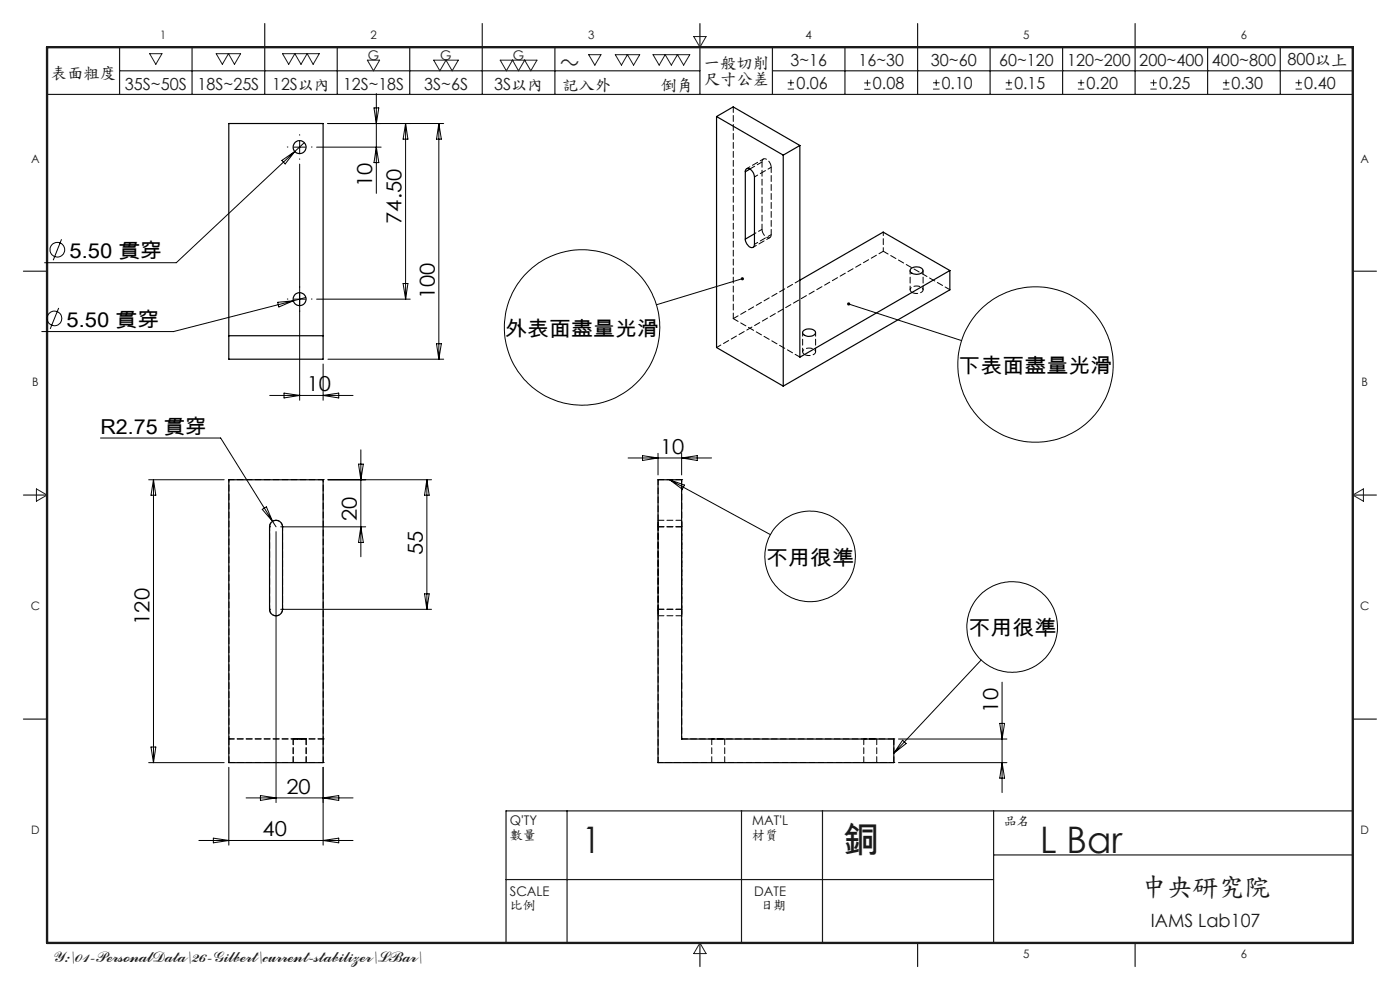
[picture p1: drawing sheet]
<svg xmlns="http://www.w3.org/2000/svg" width="297mm" height="210mm" viewBox="0 0 297 210" stroke-linecap="round" stroke-linejoin="round" font-family="sans-serif">
<g fill="none" stroke="#191924" stroke-width=".21">
<path d="M31.8 11.4h2.6l-1.3 2.2zM45.9 11.4h5.1l-1.3 2.2-1.2-2.2-1.3 2.2zM59.9 11.4h7.8l-1.3 2.2-1.2-2.2-1.3 2.2-1.4-2.2-1.3 2.2zM77.9 12.8h2.6l-1.3 2.2zM92 12.8h5.2l-1.3 2.2-1.3-2.2-1.3 2.2zM106.1 12.8h7.8l-1.3 2.2-1.3-2.2-1.3 2.2-1.3-2.2-1.3 2.2zM124.9 11.6h2.6l-1.3 2.2zM130.5 11.6h5.2l-1.3 2.2-1.3-2.2-1.3 2.2zM138.5 11.6h7.8l-1.3 2.2-1.3-2.2-1.3 2.2-1.3-2.2-1.3 2.2zM147.2 7.8h2.6l-1.3 2.2zM167.1 18.9h1.4M167.1 17.6h1.4"/>
<path d="M167.8 16.9v1.3M183.3 18.9h1.4M183.3 17.6h1.4M184 16.9v1.4M197.9 18.9h1.4M197.9 17.6h1.4M198.6 16.9v1.3M213.4 18.9h1.3M213.4 17.6h1.3M214 16.9v1.3M228.7 18.9h1.3M228.7 17.6h1.3"/>
<path d="M229.3 16.9v1.3M244.1 18.9h1.3M244.1 17.6h1.3M244.7 16.9v1.3M259.4 18.9h1.4M259.4 17.6h1.4M260.1 16.9v1.3M274.8 18.9h1.4M274.8 17.6h1.4M275.5 16.9v1.3M7.7 103.7l2.3 1.3-2.3 1.3zM287 105l2.2-1.3v2.6z"/>
<path d="M148.5 200l1.3 2.3h-2.6z"/>
</g>
<g fill="none" stroke="#191924" stroke-width=".25">
<path d="M25.4 15h123.1M25.4 10v10M40.7 10v10M56.2 5v15M71.5 10v10M86.9 10v10M102.3 5v15M117.7 10v10M148.5 5v15M163.9 15h123.1M163.9 10v10M179.2 10v10"/>
<path d="M194.7 5v15M210 10v10M225.4 10v10M240.8 5v15M256.2 10v10M271.6 10v10M10 20h277M5 57.5h5M287 57.5h5M5 105h5M287 105h5M5 152.5h5"/>
<path d="M287 152.5h5M120.3 172v28M157.3 172v28M174.5 172v28M210.8 172v28M287 172h-179.6v28M107.4 186.6h103.4M210.8 181.4h76.2M148.5 200v5M194.7 200v5M240.8 200v5"/>
</g>
<path d="M10 10h277v190h-277z" fill="none" stroke="#191924" stroke-width=".5"/>
<g fill="none" stroke="#000" stroke-width=".21">
<path d="M79.8 19.9v21.1M59.8 34l2.7-1.9-2 2.7zM62.3 31.2h2.5M62.5 32.1l-25.1 23.6h-27.9M63.6 29.9v2.5M63.6 34.8v50.1M64.6 30.3l-2.1 1.8M67.2 31.2h13.7M69.6 26.2h24.5M79.3 22.9h1.1l-.6 3.3zM79.8 31.2l.6 3.3h-1.1zM86 26.2v37.3"/>
<path d="M86 26.2l.5 3.3h-1zM93.1 26.2l.5 3.3h-1zM93.1 26.2v50M13.1 50.8l-1.8 4.4M157.5 59.1l-18.3 5.6M12.5 65.3l-1.8 4.5M58.9 64.1l3.3-.3-3 1.3zM62.2 63.8l-25.4 6.5h-27.9M62.3 63.5h2.5M64.9 63.1l-2.7 .7M67.2 63.5h19.8M68.5 77.2v7.7"/>
<path d="M69.6 76.2h24.5M85.5 60.1h1l-.5 3.4zM92.6 72.9h1l-.5 3.3zM180 64.5l24 7.7M21.3 92.9h25.5l11 17.7M57.2 83.9h17.7M60.3 83.4l3.3 .5-3.3 .5zM68.5 83.9l3.4-.5v1zM76.1 98.5h1l-.5 3.3zM76.6 95.4v22.7M133.2 97.1h17.8M136.3 96.7l3.3 .4-3.3 .6z"/>
<path d="M139.6 96.2v4.5M144.6 96.2v4.5M144.6 97.1l3.3-.4v1zM31.5 101.8h16.1M32.6 101.8l.5 3.2h-1.1zM32.6 101.8v60M55.6 108l.9-.5 1.3 3.1zM57.8 110.6l.8 1.2M58.6 112.8v57.4M59.5 111.8h18.1M69.6 101.8h21.9M76.6 111.8l.5 3.3h-1z"/>
<path d="M90.6 101.8v27.4M90.6 101.8l.5 3.2h-1zM142.1 101.8l21.3 11.6M142.1 101.8l3.1 1.1-.5 .9zM59.5 129.2h32M90.1 126h1l-.5 3.2zM32 158.5h1.1l-.5 3.3zM190.6 156.8h23M191.5 157l.7 .7-2.6 2.1zM208.1 140l-18.5 19.8M212.1 153.4h1l-.5 3.4zM212.6 144.7v23.4"/>
<path d="M31.5 161.8h16.1M42.2 178.3h32.7M45.3 177.8l3.2 .5-3.2 .5zM48.5 162.8v16.5M52.2 169.3h22.7M55.2 168.8l3.4 .5-3.4 .5zM68.5 162.8v16.5M68.5 169.3l3.4-.5v1zM68.5 178.3l3.4-.5v1zM190.6 161.8h23M212.6 161.8l.5 3.3h-1z"/>
<circle cx="12.2" cy="53" r="1.55"/>
<circle cx="11.6" cy="67.5" r="1.55"/>
<circle cx="123.5" cy="69.5" r="16.5"/>
<circle cx="219.7" cy="77.3" r="16.5"/>
<circle cx="171.9" cy="118" r="9.6"/>
<circle cx="214.7" cy="133" r="9.6"/>
</g>
<path d="M61.1 31.2h-.2M63.6 28.7v-.1M63.6 33.7v.1M66.1 31.2h.1M61.1 63.4h-.2M63.6 60.9v-.1M63.6 65.9v.2M66.1 63.4h.1" fill="none" stroke="#000" stroke-width=".21" stroke-dasharray="30.5 1.3 1.3 1.3"/>
<path d="M179.9 64.2l-.2 .2 .3 .1-.3-.1a.35 .35 0 0 0 .3 .4 .35 .35 0 0 0 .4-.4 .35 .35 0 0 0-.5-.2zM157.2 58.9a.34 .34 0 0 0 .2 .6 .34 .34 0 0 0 .4-.5l-.3 .1 .3-.1a.33 .33 0 0 0-.3-.2 .33 .33 0 0 0-.3 .1z" fill="#000"/>
<g fill="none" stroke="#000" stroke-width=".25">
<path d="M48.5 26.2h20v50h-20zM152 24.7l3.5-2 14.2 8.2M152 24.7l14.2 8.2M152 24.7v49l14.2 8.2M158.1 36.4a.66 .66 0 0 1 .5-.7 .66 .66 0 0 1 .8 .4l.5 .7 .2 .7v14.3a.73 .73 0 0 1-.7 .8 .73 .73 0 0 1-.8-.6l-.4-.8-.1-.5M158.1 36.4v14.3M159.1 35.9l-1 .5M166.2 32.9v49M169.7 30.9l-3.5 2M169.7 30.9v44.9l31.8-18.4M160.1 49.6l-2 1.1M193.2 57.1a1.87 1.87 0 0 1 2.6 .1 1.12 1.12 0 0 1-1.6 1 .84 .84 0 0 1-.8-.3 .84 .84 0 0 1-.2-.8z"/>
<path d="M201.5 57.4v4.1l-35.3 20.4M201.5 57.4l-14.1-8.2-17.7 10.2M48.5 71.2h20M170.5 70.1a1.73 1.73 0 0 1 2.5 .4 1.43 1.43 0 0 1-2.1 .7 .63 .63 0 0 1-.6-.4 .63 .63 0 0 1 .2-.7zM48.5 101.8h20v60h-20zM57.6 110.7a1.38 1.38 0 0 1 1.5-.2 1.38 1.38 0 0 1 .8 1.3v17.4a1.38 1.38 0 0 1-1.3 1.4 1.38 1.38 0 0 1-1.4-1.4v-17.4l.1-.6zM139.6 101.8h5v55h45v5h-50z"/>
<circle cx="63.6" cy="31.2" r="1.38"/>
<circle cx="63.6" cy="63.5" r="1.38"/>
</g>
<g fill="none" stroke="#000" stroke-width=".21" stroke-dasharray="1.3 .6">
<path d="M170.7 75.2a1.57 1.57 0 0 0 2.3-.6 1.63 1.63 0 0 0-2.7 0l.4 .6M193.5 62a1.57 1.57 0 0 0 2.3-.6 1.63 1.63 0 0 0-2.7 0l.4 .6M48.6 101.7h.1M57.2 111.7h.1M59.9 111.7h.1M68.6 101.7h.1M139.6 111.7h5M139.6 101.7h.1M144.6 101.7h.1M144.6 101.7h-5M144.6 110.4h-5M57.2 129.2h.1"/>
<path d="M59.9 129.2h.1M139.6 129.2h5M139.6 130.6h5M48.6 156.7h.1M48.6 156.7v5M62.2 156.7v5M68.6 156.7h.1M144.6 156.7h.1M144.6 156.7h45M151 156.7v5M183.2 156.7v5M189.6 156.7h.1"/>
<path d="M189.6 156.7v5M48.6 161.7h.1M64.9 161.7v-5M68.6 161.7h.1M68.6 161.7v-5M139.6 161.7h.1M153.7 161.7v-5M186 161.7v-5M189.6 161.7h.1"/>
</g>
<path d="M163.6 35.5v14.3M161.7 48.6v-14.2M152 73.7l35.4-20.4M68.6 101.7h-20M139.6 111.7v-1.3v1.3M139.6 101.7v60M144.6 111.7v-1.3v1.3M139.6 129.2v1.4v-1.4M144.6 129.2v1.4v-1.4M68.6 156.7h-20M48.6 161.7h20" fill="none" stroke="#000" stroke-width=".21" stroke-dasharray="1.3 .6" stroke-dashoffset=".2"/>
<g fill="none" stroke="#000" stroke-width=".21" stroke-dasharray="1.3 .6" stroke-dashoffset=".5">
<path d="M160.1 37.5l3.5-2M161.9 33.7l-3.5 2.1M159.8 52.4l3.5-2M160.1 51.8l3.5-2M187.4 49.2v4.1M193.1 57.4v4.1M170.3 70.5v4.1M173 74.6v-4.1M195.8 61.5v-4.1M59.9 111.7v17.5M139.6 111.7v17.5M144.6 111.7v17.5"/>
<path d="M57.2 129.2v-17.5M139.6 129.2v-17.5M144.6 129.2v-17.5"/>
</g>
<path d="M57.2 111.7a1.37 1.37 0 0 1 1.4-1.3 1.37 1.37 0 0 1 1.3 1.3M59.9 129.2a1.37 1.37 0 0 1-1.3 1.4 1.37 1.37 0 0 1-1.4-1.4M139.6 161.7h50" fill="none" stroke="#000" stroke-width=".21" stroke-dasharray="1.3 .6" stroke-dashoffset=".4"/>
<path d="M48.6 101.7v55M68.6 101.7v55M144.6 101.7v55" fill="none" stroke="#000" stroke-width=".21" stroke-dasharray="1.3 .6" stroke-dashoffset=".8"/>
<path d="M63.6 156.7h1.3h-2.7h1.4M151 156.7h2.7h-2.7M183.2 156.7h2.8h-2.8M63.6 161.7h1.3h-2.7h1.4M151 161.7h2.7h-2.7M183.2 161.7h2.8h-2.8" fill="none" stroke="#000" stroke-width=".21" stroke-dasharray="1.3 .6" stroke-dashoffset=".7"/>
<path d="M161.7 34.4a.66 .66 0 0 1 .5-.8 .66 .66 0 0 1 .7 .4l.5 .7 .2 .8M163.6 49.8a.66 .66 0 0 1-.5 .7 .66 .66 0 0 1-.8-.4l-.5-.7-.1-.7" fill="none" stroke="#000" stroke-width=".21" stroke-dasharray="1.3 .6" stroke-dashoffset="-.1"/>
<path d="M155.6 22.7v44.9M159.1 35.8l2.6-1.4M187.4 53.3l14.1 8.2M155.6 67.6l14.1-8.2M169.7 75.7l-14.1-8.1" fill="none" stroke="#000" stroke-width=".21" stroke-dasharray="1.3 .6" stroke-dashoffset=".1"/>
<path d="M160.1 49.6l1.6-1" fill="none" stroke="#000" stroke-width=".21" stroke-dasharray="1.3 .6" stroke-dashoffset=".9"/>
<g font-size="7.8" fill="#191924">
<text x="123.5" y="180.9">1</text>
<text x="178.8" y="180.9">銅</text>
<text x="220.7" y="180.9">L Bar</text>
</g>
<g font-size="5.6" fill="#191924">
<text x="118.2" y="15">~</text>
<text x="242" y="189.9">中央研</text>
<text x="258.5" y="189.9">究院</text>
</g>
<g font-size="4.4">
<text x="79" y="39.7" transform="rotate(-90 79 39.7)">10</text>
<text x="85.2" y="47.5" transform="rotate(-90 85.2 47.5)">74.50</text>
<text x="14.7" y="54.8">5.50 貫穿</text>
<text x="92.3" y="63.5" transform="rotate(-90 92.3 63.5)">100</text>
<text x="14.1" y="69.4">5.50 貫穿</text>
<text x="107.2" y="71.2">外表面盡量光滑</text>
<text x="65.1" y="83">10</text>
<text x="203.4" y="79">下表面盡量光滑</text>
<text x="21.3" y="92">R2.75 貫穿</text>
<text x="140" y="96.3">10</text>
<text x="75.7" y="110.5" transform="rotate(-90 75.7 110.5)">20</text>
<text x="89.7" y="117.7" transform="rotate(-90 89.7 117.7)">55</text>
<text x="162.6" y="119.8">不用很準</text>
<text x="31.7" y="132.5" transform="rotate(-90 31.7 132.5)">120</text>
<text x="205.4" y="134.8">不用很準</text>
<text x="211.7" y="151.2" transform="rotate(-90 211.7 151.2)">10</text>
<text x="60.7" y="168.4">20</text>
<text x="55.7" y="177.4">40</text>
</g>
<text font-size="3.9" fill="#191924" x="244.1" y="196.6">IAMS Lab107</text>
<g font-size="3.5" fill="#191924">
<text x="10.8" y="16.6">表面</text>
<text x="17.7" y="16.6">粗度</text>
<text x="149.3" y="17.9">尺寸公差</text>
<text x="149.3" y="14.3">一般切削</text>
<text x="167.7" y="14.1">3~16</text>
<text x="182.2" y="14.1">16~30</text>
<text x="197.5" y="14.1">30~60</text>
<text x="212" y="14.1">60~120</text>
<text x="226.4" y="14.1">120~200</text>
<text x="241.7" y="14.1">200~400</text>
<text x="257.1" y="14.1">400~800</text>
<text x="273.2" y="13.9">800以上</text>
<text x="26.5" y="19.1">35S~50S</text>
<text x="41.9" y="19.1">18S~25S</text>
<text x="57.7" y="19.2">12S以內</text>
<text x="72.8" y="19.1">12S~18S</text>
<text x="90" y="19.1">3S~6S</text>
<text x="104.8" y="19.2">3S以內</text>
<text x="119.2" y="19.1">記</text>
<text x="122.7" y="19.1">入外</text>
<text x="140.2" y="19.1">倒角</text>
<text x="169" y="18.9">0.06</text>
<text x="185.2" y="19">0.08</text>
<text x="199.8" y="18.9">0.10</text>
<text x="215.2" y="18.9">0.15</text>
<text x="230.5" y="18.9">0.20</text>
<text x="245.9" y="18.9">0.25</text>
<text x="261.3" y="18.9">0.30</text>
<text x="276.7" y="18.9">0.40</text>
<text x="11.1" y="204.1">Y:\01-PersonalData\26-Gilbert\current-stabilizer\LBar\</text>
</g>
<g font-size="2.8" fill="#191924">
<text x="78" y="12.6">G</text>
<text x="93.4" y="12.6">G</text>
<text x="108.8" y="12.6">G</text>
<text x="108.2" y="175.1">Q'TY</text>
<text x="108.2" y="177.9">數</text>
<text x="110.9" y="177.9">量</text>
<text x="159.6" y="175.1">MAT'L</text>
<text x="159.6" y="177.9">材質</text>
<text x="212.9" y="175">品</text>
<text x="215.7" y="175">名</text>
<text x="108.2" y="190">SCALE</text>
<text x="160" y="190">DATE</text>
<text x="108.2" y="192.8">比例</text>
<text x="161.4" y="192.8">日期</text>
</g>
<g font-size="2.5" fill="#191924">
<text x="34" y="8.2">1</text>
<text x="78.6" y="8.2">2</text>
<text x="124.7" y="8.2">3</text>
<text x="170.9" y="8.2">4</text>
<text x="217.1" y="8.2">5</text>
<text x="263.2" y="8.2">6</text>
<text x="6.6" y="34.5">A</text>
<text x="288.6" y="34.5">A</text>
<text x="6.8" y="82">B</text>
<text x="288.8" y="82">B</text>
<text x="6.5" y="129.5">C</text>
<text x="288.5" y="129.5">C</text>
<text x="6.6" y="177">D</text>
<text x="288.6" y="177">D</text>
<text x="217.1" y="203.2">5</text>
<text x="263.3" y="203.2">6</text>
</g>
</svg>
